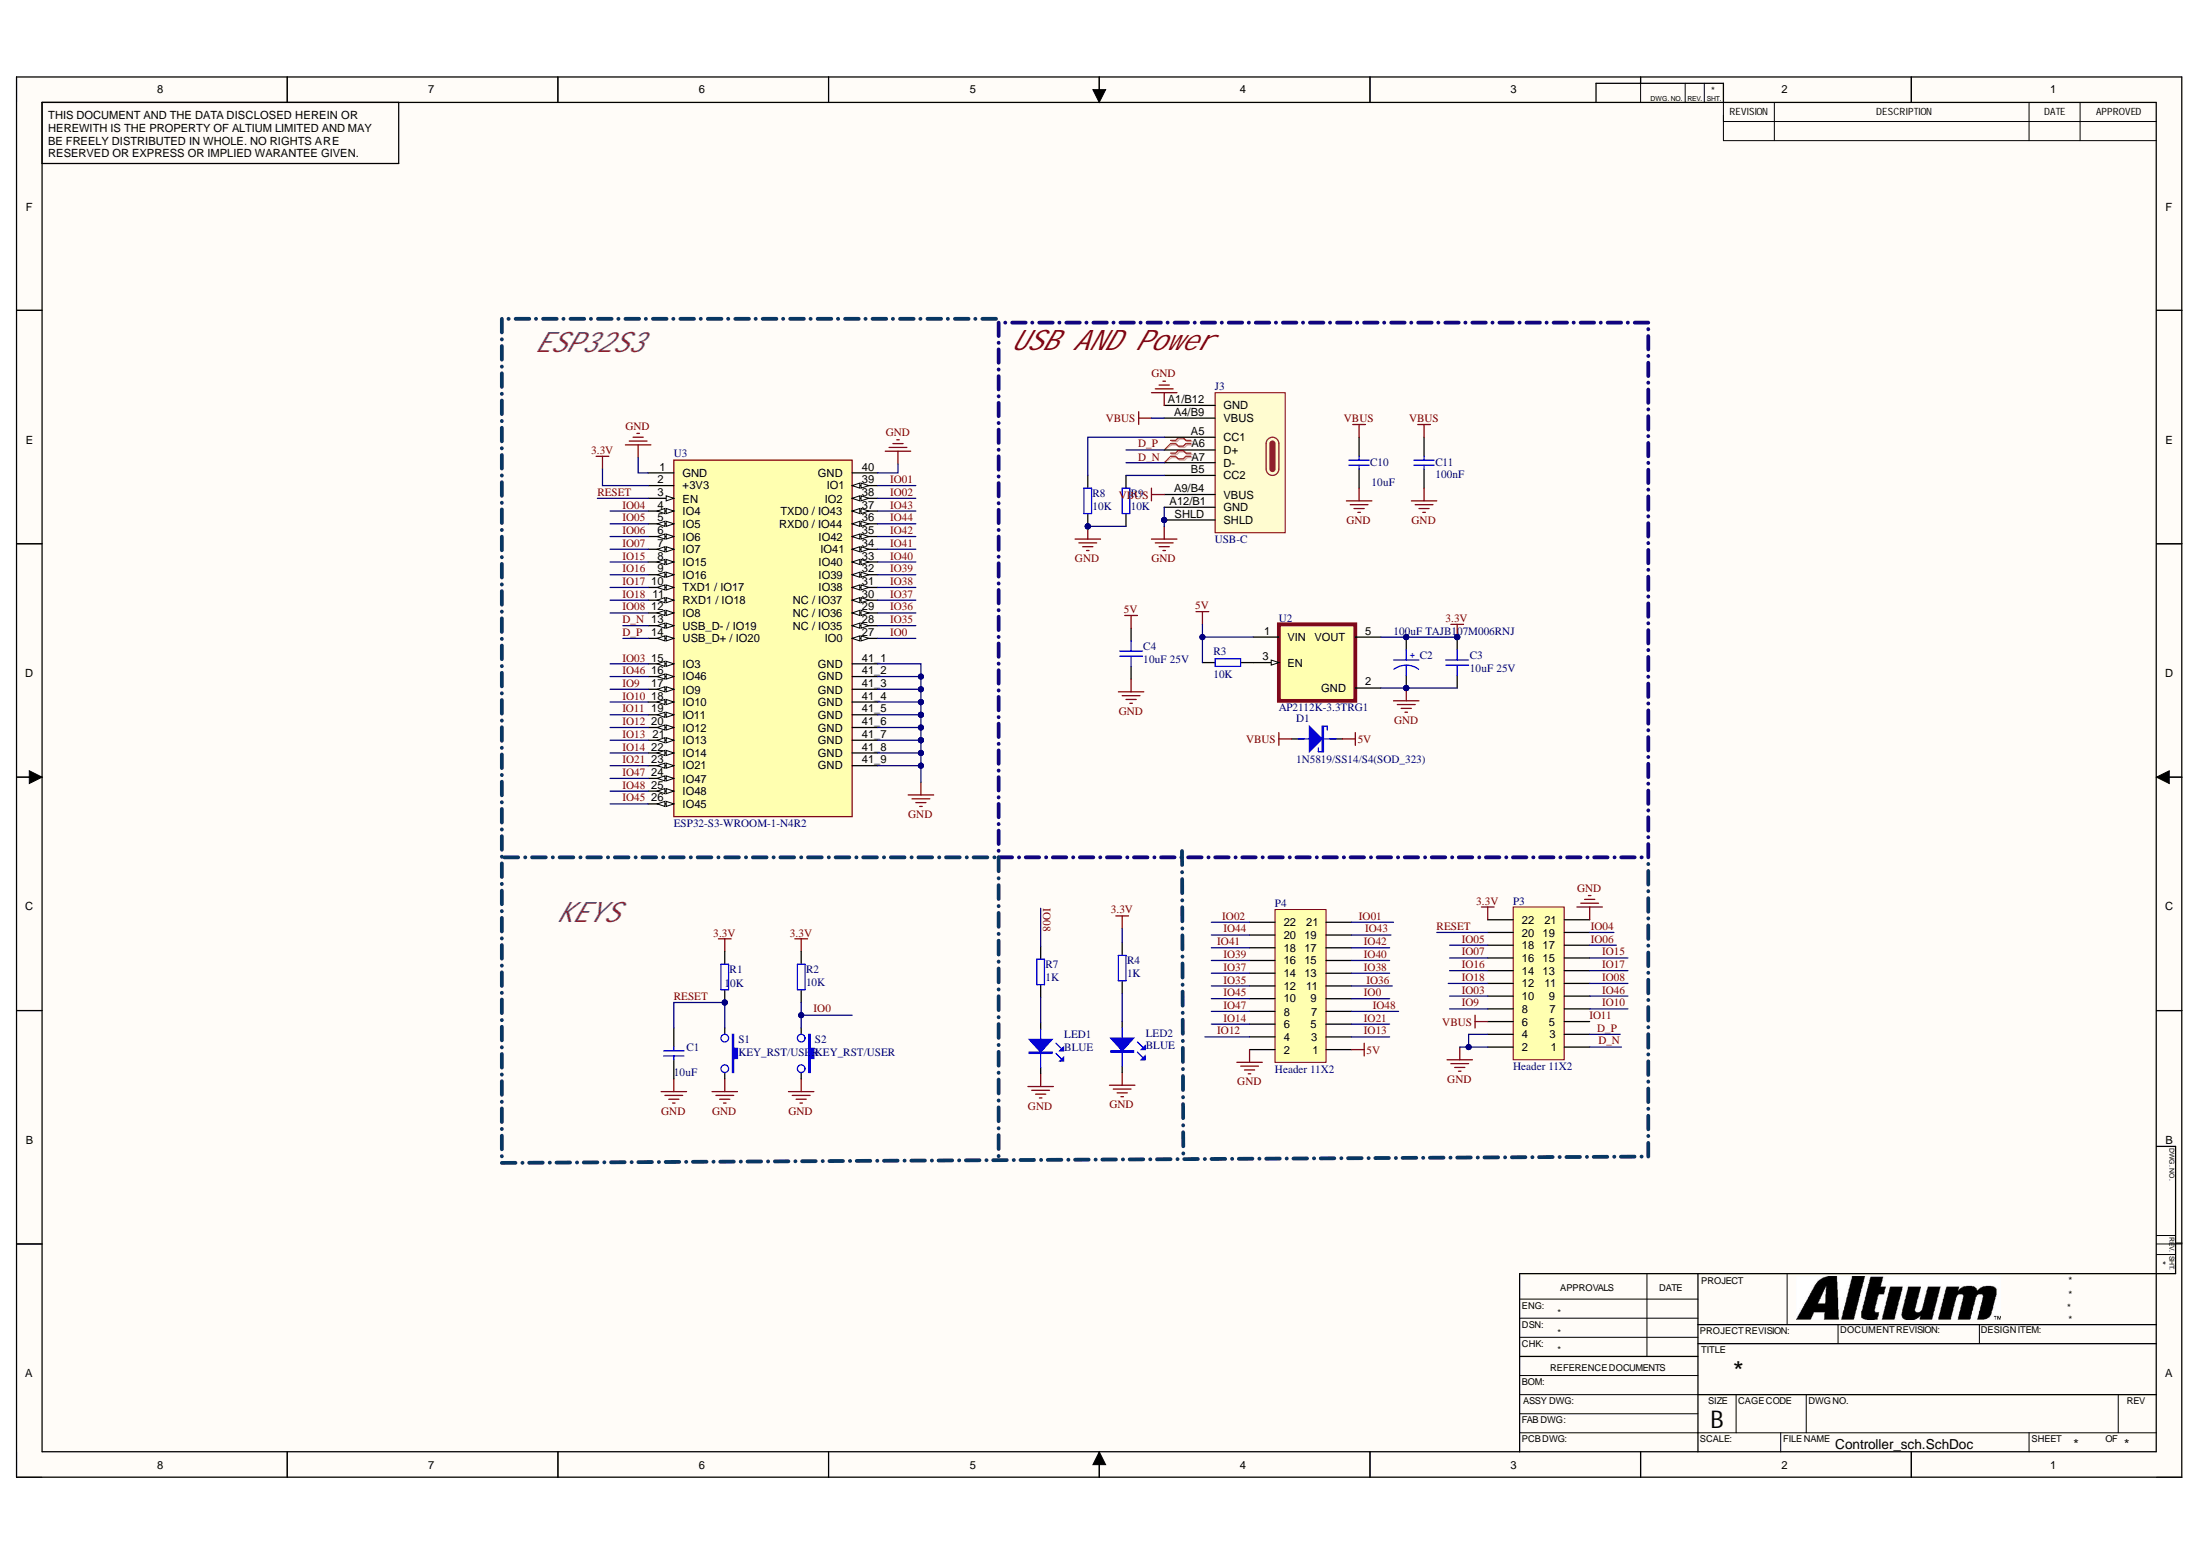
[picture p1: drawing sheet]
# Altium project ESP32S3 controller.PrjPcb
1 sheet, 23 parts. Net scope: global (net labels, ports and power ports of the same name join across sheets).
Board file: Controller_layout_typeC.PcbDoc

## Sheet Controller_sch.SchDoc
size 431 x 279 mm

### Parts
C1  value 10uF  [CAPC1608X90N]  (hidden comment: Cap Semi)
C2  100uF TAJB107M006RNJ  [SMT_C_Tantalum_B]
C3  10uF 25V  [CAPC2012X135N]
C4  10uF 25V  [CAPC2012X135N]
C10  value 10uF  [CAPC1608X90N]  (hidden comment: Cap Semi)
C11  value 100nF  [CAPC1608X90N]  (hidden comment: Cap Semi)
D1  1N5819/SS14/S4(SOD_323)  [SMT_DIODE_SOD_323]
J3  USB-C  [USB-C 8p]
LED1  BLUE  [SMT_LED_0603]
LED2  BLUE  [SMT_LED_0603]
P3  Header 11X2  [HDR2X11]
P4  Header 11X2  [HDR2X11]
R1  value 10K  [RESC1608N_ZERO]  (hidden comment: Resistor)
R2  value 10K  [RESC1608N_ZERO]  (hidden comment: Resistor)
R3  value 10K  [RESC1608N_ZERO]  (hidden comment: Resistor)
R4  value 1K  [RESC1608N_ZERO]  (hidden comment: Resistor)
R7  value 1K  [RESC1608N_ZERO]  (hidden comment: Resistor)
R8  value 10K  [RESC1608N_ZERO]  (hidden comment: Resistor)
R9  value 10K  [RESC1608N_ZERO]  (hidden comment: Resistor)
S1  KEY_RST/USER  [SMT_SW_PTS_820]
S2  KEY_RST/USER  [SMT_SW_PTS_820]
U2  AP2112K-3.3TRG1  [SOT23-5]
U3  ESP32-S3-WROOM-1-N4R2  [ESP32-S3-WROOM-1_NO-KEEPOUT]

### Blocks framed on the sheet
USB AND Power: C2-C4 C10 C11 D1 J3 R3 R8 R9 U2

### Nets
3.3V: C2.1 C3.1 P3.22 R1.2 R2.2 R4.1 U2.5(VOUT) U3.2(+3V3)
5V: C4.1 D1.2(K) P4.1 R3.2 U2.1(VIN)
GND: C1.1 C2.2 C3.2 C4.2 C10.1 C11.2 J3.A1/B12(GND) J3.A12/B1(GND) J3.SHLD LED1.2(K) LED2.2(K) P3.2 P3.4 P3.21 P4.2 R8.1 R9.2 S1.2 S2.2 U2.2(GND) U3.1(GND) U3.40(GND) U3.41_1(GND) U3.41_2(GND) U3.41_3(GND) U3.41_4(GND) U3.41_5(GND) U3.41_6(GND) U3.41_7(GND) U3.41_8(GND) U3.41_9(GND)
VBUS: C10.2 C11.1 D1.1(A) J3.A4/B9(VBUS) J3.A9/B4(VBUS) P3.6
D_N: J3.A7(D-) P3.1 U3.13(USB_D-_/_IO19)
D_P: J3.A6(D+) P3.3 U3.14(USB_D+_/_IO20)
IO0: P4.9 R2.1 S2.1 U3.27(IO0)
IO01: P4.21 U3.39(IO1)
IO02: P4.22 U3.38(IO2)
IO03: P3.10 U3.15(IO3)
IO04: P3.19 U3.4(IO4)
IO05: P3.18 U3.5(IO5)
IO06: P3.17 U3.6(IO6)
IO07: P3.16 U3.7(IO7)
IO08: P3.11 R7.1 U3.12(IO8)
IO9: P3.8 U3.17(IO9)
IO10: P3.7 U3.18(IO10)
IO11: P3.5 U3.19(IO11)
IO12: P4.4 U3.20(IO12)
IO13: P4.3 U3.21(IO13)
IO14: P4.6 U3.22(IO14)
IO15: P3.15 U3.8(IO15)
IO16: P3.14 U3.9(IO16)
IO17: P3.13 U3.10(TXD1_/_IO17)
IO18: P3.12 U3.11(RXD1_/_IO18)
IO21: P4.5 U3.23(IO21)
IO35: P4.12 U3.28(NC_/_IO35)
IO36: P4.11 U3.29(NC_/_IO36)
IO37: P4.14 U3.30(NC_/_IO37)
IO38: P4.13 U3.31(IO38)
IO39: P4.16 U3.32(IO39)
IO40: P4.15 U3.33(IO40)
IO41: P4.18 U3.34(IO41)
IO42: P4.17 U3.35(IO42)
IO43: P4.19 U3.37(TXD0_/_IO43)
IO44: P4.20 U3.36(RXD0_/_IO44)
IO45: P4.10 U3.26(IO45)
IO46: P3.9 U3.16(IO46)
IO47: P4.8 U3.24(IO47)
IO48: P4.7 U3.25(IO48)
RESET: C1.2 P3.20 R1.1 S1.1 U3.3(EN)
NetJ3_A5: J3.A5(CC1) R8.2
NetJ3_B5: J3.B5(CC2) R9.1
NetLED1_1: LED1.1(A) R7.2
NetLED2_1: LED2.1(A) R4.2
NetR3_1: R3.1 U2.3(EN)

### Layout directives
differential pair: D_N, D_P

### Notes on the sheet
- ESP32S3
- KEYS
